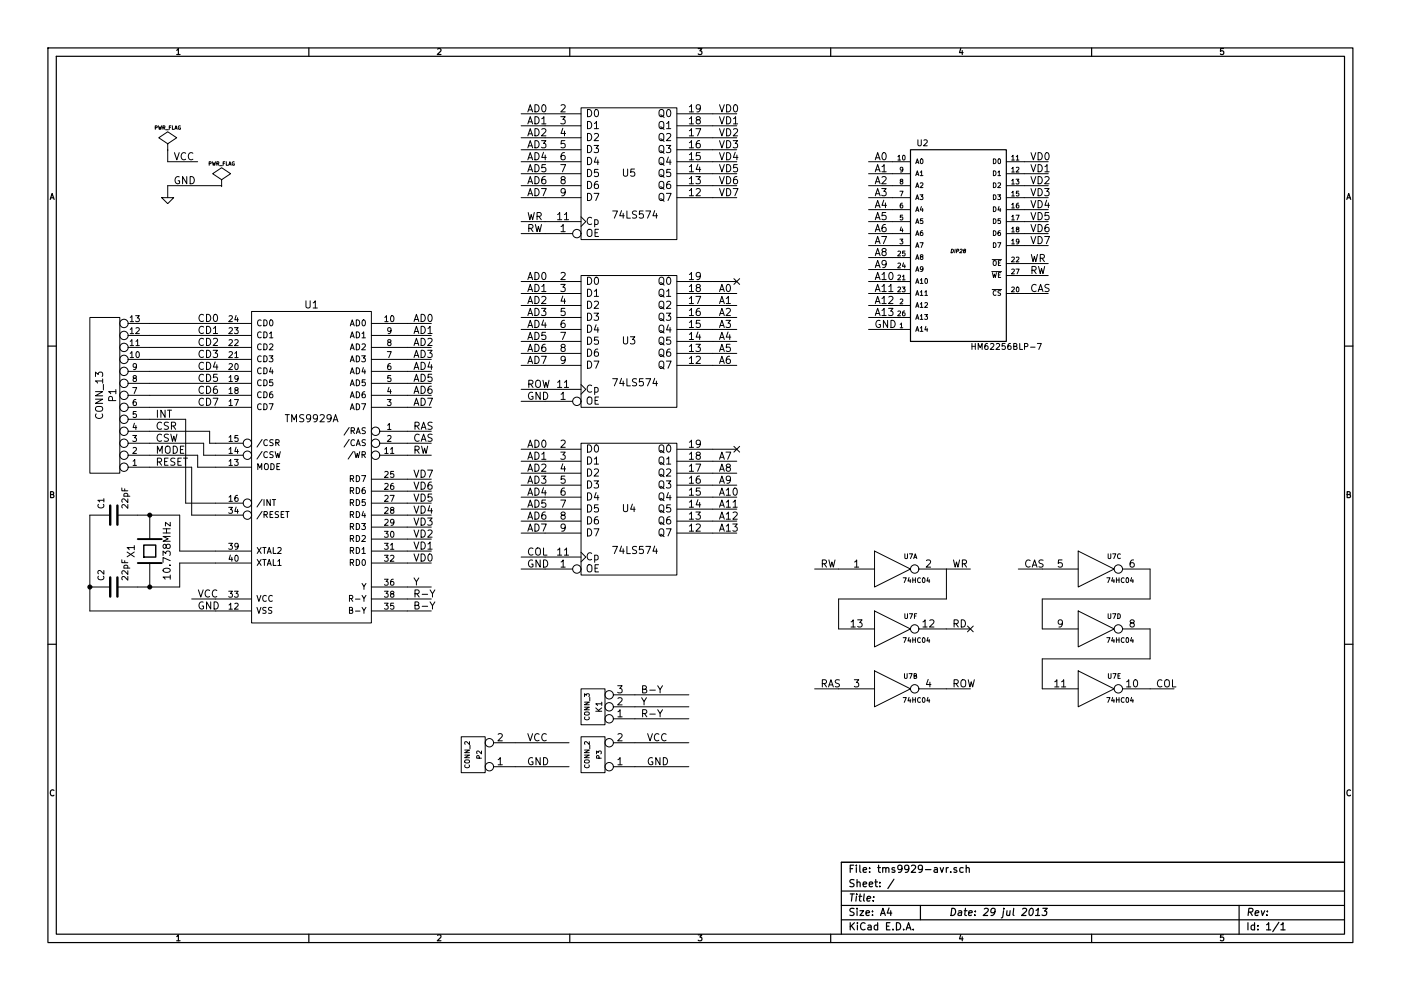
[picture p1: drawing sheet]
EESchema Schematic File Version 2
LIBS:power
LIBS:device
LIBS:transistors
LIBS:conn
LIBS:linear
LIBS:regul
LIBS:74xx
LIBS:cmos4000
LIBS:adc-dac
LIBS:memory
LIBS:xilinx
LIBS:special
LIBS:microcontrollers
LIBS:dsp
LIBS:microchip
LIBS:analog_switches
LIBS:motorola
LIBS:texas
LIBS:intel
LIBS:audio
LIBS:interface
LIBS:digital-audio
LIBS:philips
LIBS:display
LIBS:cypress
LIBS:siliconi
LIBS:opto
LIBS:atmel
LIBS:contrib
LIBS:valves
LIBS:tms9929-arduino-cache
EELAYER 27 0
EELAYER END
$Descr A4 11693 8268
encoding utf-8
Sheet 1 1
Title ""
Date "29 jul 2013"
Rev ""
Comp ""
Comment1 ""
Comment2 ""
Comment3 ""
Comment4 ""
$EndDescr
$Comp
L TMS9929A U1
U 1 1
P 2600 3800
F 0 "U1" H 2600 5050 60  0000 C CNN
F 1 "TMS9929A" H 2600 4100 60  0000 C CNN
F 2 "" H 2600 3800 60  0001 C CNN
F 3 "" H 2600 3800 60  0001 C CNN
	1    2600 3800
	1    0    0    -1  
$EndComp
$Comp
L HM62256BLP-7 U2
U 1 1
P 8000 2100
F 0 "U2" H 7700 3000 50  0000 C CNN
F 1 "HM62256BLP-7" H 8400 1300 50  0000 C CNN
F 2 "DIP28" H 8000 2100 30  0000 C CIN
F 3 "" H 8000 2100 60  0001 C CNN
	1    8000 2100
	1    0    0    -1  
$EndComp
$Comp
L 74LS574 U4
U 1 1
P 5250 4250
F 0 "U4" H 5250 4250 60  0000 C CNN
F 1 "74LS574" H 5300 3900 60  0000 C CNN
F 2 "" H 5250 4250 60  0001 C CNN
F 3 "" H 5250 4250 60  0001 C CNN
	1    5250 4250
	1    0    0    -1  
$EndComp
$Comp
L 74LS574 U3
U 1 1
P 5250 2850
F 0 "U3" H 5250 2850 60  0000 C CNN
F 1 "74LS574" H 5300 2500 60  0000 C CNN
F 2 "" H 5250 2850 60  0001 C CNN
F 3 "" H 5250 2850 60  0001 C CNN
	1    5250 2850
	1    0    0    -1  
$EndComp
$Comp
L 74LS574 U5
U 1 1
P 5250 1450
F 0 "U5" H 5250 1450 60  0000 C CNN
F 1 "74LS574" H 5300 1100 60  0000 C CNN
F 2 "" H 5250 1450 60  0001 C CNN
F 3 "" H 5250 1450 60  0001 C CNN
	1    5250 1450
	1    0    0    -1  
$EndComp
$Comp
L 74HC04 U7
U 1 1
P 7450 4750
F 0 "U7" H 7600 4850 40  0000 C CNN
F 1 "74HC04" H 7650 4650 40  0000 C CNN
F 2 "" H 7450 4750 60  0001 C CNN
F 3 "" H 7450 4750 60  0001 C CNN
	1    7450 4750
	1    0    0    -1  
$EndComp
$Comp
L 74HC04 U7
U 6 1
P 7450 5250
F 0 "U7" H 7600 5350 40  0000 C CNN
F 1 "74HC04" H 7650 5150 40  0000 C CNN
F 2 "" H 7450 5250 60  0001 C CNN
F 3 "" H 7450 5250 60  0001 C CNN
	6    7450 5250
	1    0    0    -1  
$EndComp
$Comp
L 74HC04 U7
U 2 1
P 7450 5750
F 0 "U7" H 7600 5850 40  0000 C CNN
F 1 "74HC04" H 7650 5650 40  0000 C CNN
F 2 "" H 7450 5750 60  0001 C CNN
F 3 "" H 7450 5750 60  0001 C CNN
	2    7450 5750
	1    0    0    -1  
$EndComp
$Comp
L 74HC04 U7
U 3 1
P 9150 4750
F 0 "U7" H 9300 4850 40  0000 C CNN
F 1 "74HC04" H 9350 4650 40  0000 C CNN
F 2 "" H 9150 4750 60  0001 C CNN
F 3 "" H 9150 4750 60  0001 C CNN
	3    9150 4750
	1    0    0    -1  
$EndComp
$Comp
L 74HC04 U7
U 4 1
P 9150 5250
F 0 "U7" H 9300 5350 40  0000 C CNN
F 1 "74HC04" H 9350 5150 40  0000 C CNN
F 2 "" H 9150 5250 60  0001 C CNN
F 3 "" H 9150 5250 60  0001 C CNN
	4    9150 5250
	1    0    0    -1  
$EndComp
$Comp
L 74HC04 U7
U 5 1
P 9150 5750
F 0 "U7" H 9300 5850 40  0000 C CNN
F 1 "74HC04" H 9350 5650 40  0000 C CNN
F 2 "" H 9150 5750 60  0001 C CNN
F 3 "" H 9150 5750 60  0001 C CNN
	5    9150 5750
	1    0    0    -1  
$EndComp
Wire Wire Line
	7250 1350 7450 1350
Wire Wire Line
	7450 1450 7250 1450
Wire Wire Line
	7450 1550 7250 1550
Wire Wire Line
	7450 1650 7250 1650
Wire Wire Line
	7450 1750 7250 1750
Wire Wire Line
	7450 1850 7250 1850
Wire Wire Line
	7450 1950 7250 1950
Wire Wire Line
	7450 2050 7250 2050
Wire Wire Line
	7450 2150 7250 2150
Wire Wire Line
	7450 2250 7250 2250
Wire Wire Line
	7450 2350 7250 2350
Wire Wire Line
	7450 2450 7250 2450
Wire Wire Line
	7450 2550 7250 2550
Wire Wire Line
	8550 1350 8750 1350
Wire Wire Line
	8550 1450 8750 1450
Wire Wire Line
	8550 1550 8750 1550
Wire Wire Line
	8550 1650 8750 1650
Wire Wire Line
	8550 1750 8750 1750
Wire Wire Line
	8550 1850 8750 1850
Wire Wire Line
	8550 1950 8750 1950
Wire Wire Line
	8550 2050 8750 2050
Wire Wire Line
	8550 2200 8750 2200
Wire Wire Line
	8550 2300 8750 2300
Wire Wire Line
	8550 2450 8750 2450
Text Label 7300 1350 0    60   ~ 0
A0
Text Label 7300 1450 0    60   ~ 0
A1
Text Label 7300 1550 0    60   ~ 0
A2
Text Label 7300 1650 0    60   ~ 0
A3
Text Label 7300 1750 0    60   ~ 0
A4
Text Label 7300 1850 0    60   ~ 0
A5
Text Label 7300 1950 0    60   ~ 0
A6
Text Label 7300 2050 0    60   ~ 0
A7
Text Label 7300 2150 0    60   ~ 0
A8
Text Label 7300 2250 0    60   ~ 0
A9
Text Label 7300 2350 0    60   ~ 0
A10
Text Label 7300 2450 0    60   ~ 0
A11
Text Label 7300 2550 0    60   ~ 0
A12
Text Label 7300 2650 0    60   ~ 0
A13
Text Label 8600 1350 0    60   ~ 0
VD0
Text Label 8600 1450 0    60   ~ 0
VD1
Text Label 8600 1550 0    60   ~ 0
VD2
Text Label 8600 1650 0    60   ~ 0
VD3
Text Label 8600 1750 0    60   ~ 0
VD4
Text Label 8600 1850 0    60   ~ 0
VD5
Text Label 8600 1950 0    60   ~ 0
VD6
Text Label 8600 2050 0    60   ~ 0
VD7
Wire Wire Line
	5950 3750 6150 3750
Wire Wire Line
	5950 3850 6150 3850
Wire Wire Line
	5950 3950 6150 3950
Wire Wire Line
	5950 4050 6150 4050
Wire Wire Line
	5950 4150 6150 4150
Wire Wire Line
	5950 4250 6150 4250
Wire Wire Line
	5950 4350 6150 4350
Wire Wire Line
	5950 4450 6150 4450
Wire Wire Line
	5950 2350 6150 2350
Wire Wire Line
	5950 2450 6150 2450
Wire Wire Line
	5950 2550 6150 2550
Wire Wire Line
	5950 2650 6150 2650
Wire Wire Line
	5950 2750 6150 2750
Wire Wire Line
	5950 2850 6150 2850
Wire Wire Line
	5950 2950 6150 2950
Wire Wire Line
	5950 3050 6150 3050
Wire Wire Line
	5950 950  6150 950 
Wire Wire Line
	5950 1050 6150 1050
Wire Wire Line
	5950 1150 6150 1150
Wire Wire Line
	5950 1250 6150 1250
Wire Wire Line
	5950 1350 6150 1350
Wire Wire Line
	5950 1450 6150 1450
Wire Wire Line
	5950 1550 6150 1550
Wire Wire Line
	5950 1650 6150 1650
Text Label 6000 950  0    60   ~ 0
VD0
Text Label 6000 1050 0    60   ~ 0
VD1
Text Label 6000 1150 0    60   ~ 0
VD2
Text Label 6000 1250 0    60   ~ 0
VD3
Text Label 6000 1350 0    60   ~ 0
VD4
Text Label 6000 1450 0    60   ~ 0
VD5
Text Label 6000 1550 0    60   ~ 0
VD6
Text Label 6000 1650 0    60   ~ 0
VD7
Text Label 6000 2450 0    60   ~ 0
A0
Text Label 6000 2550 0    60   ~ 0
A1
Text Label 6000 2650 0    60   ~ 0
A2
Text Label 6000 2750 0    60   ~ 0
A3
Text Label 6000 2850 0    60   ~ 0
A4
Text Label 6000 2950 0    60   ~ 0
A5
Text Label 6000 3050 0    60   ~ 0
A6
NoConn ~ 6150 2350
Text Label 6000 3850 0    60   ~ 0
A7
Text Label 6000 3950 0    60   ~ 0
A8
Text Label 6000 4050 0    60   ~ 0
A9
Text Label 6000 4150 0    60   ~ 0
A10
Text Label 6000 4250 0    60   ~ 0
A11
Text Label 6000 4350 0    60   ~ 0
A12
Text Label 6000 4450 0    60   ~ 0
A13
NoConn ~ 6150 3750
Wire Wire Line
	3400 4000 3600 4000
Wire Wire Line
	3400 4100 3600 4100
Wire Wire Line
	3400 4200 3600 4200
Wire Wire Line
	3400 4300 3600 4300
Wire Wire Line
	3400 4400 3600 4400
Wire Wire Line
	3400 4500 3600 4500
Wire Wire Line
	3400 4600 3600 4600
Wire Wire Line
	3400 4700 3600 4700
Wire Wire Line
	3400 2700 3600 2700
Wire Wire Line
	3400 2800 3600 2800
Wire Wire Line
	3400 2900 3600 2900
Wire Wire Line
	3400 3000 3600 3000
Wire Wire Line
	3400 3100 3600 3100
Wire Wire Line
	3400 3200 3600 3200
Wire Wire Line
	3400 3300 3600 3300
Wire Wire Line
	3400 3400 3600 3400
Text Label 3450 2700 0    60   ~ 0
AD0
Text Label 3450 2800 0    60   ~ 0
AD1
Text Label 3450 2900 0    60   ~ 0
AD2
Text Label 3450 3000 0    60   ~ 0
AD3
Text Label 3450 3100 0    60   ~ 0
AD4
Text Label 3450 3200 0    60   ~ 0
AD5
Text Label 3450 3300 0    60   ~ 0
AD6
Text Label 3450 3400 0    60   ~ 0
AD7
Text Label 3450 4000 0    60   ~ 0
VD7
Text Label 3450 4100 0    60   ~ 0
VD6
Text Label 3450 4200 0    60   ~ 0
VD5
Text Label 3450 4300 0    60   ~ 0
VD4
Text Label 3450 4400 0    60   ~ 0
VD3
Text Label 3450 4500 0    60   ~ 0
VD2
Text Label 3450 4600 0    60   ~ 0
VD1
Text Label 3450 4700 0    60   ~ 0
VD0
Wire Wire Line
	3400 3600 3600 3600
Wire Wire Line
	3400 3700 3600 3700
Wire Wire Line
	3400 3800 3600 3800
Text Label 3450 3600 0    60   ~ 0
RAS
Text Label 3450 3700 0    60   ~ 0
CAS
Text Label 3450 3800 0    60   ~ 0
RW
Wire Wire Line
	4550 950  4350 950 
Wire Wire Line
	4550 1050 4350 1050
Wire Wire Line
	4550 1150 4350 1150
Wire Wire Line
	4550 1250 4350 1250
Wire Wire Line
	4550 1350 4350 1350
Wire Wire Line
	4550 1450 4350 1450
Wire Wire Line
	4550 1550 4350 1550
Wire Wire Line
	4550 1650 4350 1650
Wire Wire Line
	4550 2350 4350 2350
Wire Wire Line
	4550 2450 4350 2450
Wire Wire Line
	4550 2550 4350 2550
Wire Wire Line
	4550 2650 4350 2650
Wire Wire Line
	4550 2750 4350 2750
Wire Wire Line
	4550 2850 4350 2850
Wire Wire Line
	4550 2950 4350 2950
Wire Wire Line
	4550 3050 4350 3050
Wire Wire Line
	4550 3750 4350 3750
Wire Wire Line
	4550 3850 4350 3850
Wire Wire Line
	4550 3950 4350 3950
Wire Wire Line
	4550 4050 4350 4050
Wire Wire Line
	4550 4150 4350 4150
Wire Wire Line
	4550 4250 4350 4250
Wire Wire Line
	4550 4350 4350 4350
Wire Wire Line
	4550 4450 4350 4450
Text Label 4400 950  0    60   ~ 0
AD0
Text Label 4400 1050 0    60   ~ 0
AD1
Text Label 4400 1150 0    60   ~ 0
AD2
Text Label 4400 1250 0    60   ~ 0
AD3
Text Label 4400 1350 0    60   ~ 0
AD4
Text Label 4400 1450 0    60   ~ 0
AD5
Text Label 4400 1550 0    60   ~ 0
AD6
Text Label 4400 1650 0    60   ~ 0
AD7
Text Label 4400 2350 0    60   ~ 0
AD0
Text Label 4400 2450 0    60   ~ 0
AD1
Text Label 4400 2550 0    60   ~ 0
AD2
Text Label 4400 2650 0    60   ~ 0
AD3
Text Label 4400 2750 0    60   ~ 0
AD4
Text Label 4400 2850 0    60   ~ 0
AD5
Text Label 4400 2950 0    60   ~ 0
AD6
Text Label 4400 3050 0    60   ~ 0
AD7
Text Label 4400 3750 0    60   ~ 0
AD0
Text Label 4400 3850 0    60   ~ 0
AD1
Text Label 4400 3950 0    60   ~ 0
AD2
Text Label 4400 4050 0    60   ~ 0
AD3
Text Label 4400 4150 0    60   ~ 0
AD4
Text Label 4400 4250 0    60   ~ 0
AD5
Text Label 4400 4350 0    60   ~ 0
AD6
Text Label 4400 4450 0    60   ~ 0
AD7
Wire Wire Line
	4550 3350 4350 3350
Wire Wire Line
	4550 4750 4350 4750
Text Label 4400 3350 0    60   ~ 0
GND
Text Label 4400 4750 0    60   ~ 0
GND
Wire Wire Line
	750  5100 1800 5100
Text Label 1650 5100 0    60   ~ 0
GND
Wire Wire Line
	1800 5000 1600 5000
Text Label 1650 5000 0    60   ~ 0
VCC
Wire Wire Line
	7900 4750 7900 5000
Wire Wire Line
	7900 5000 7000 5000
Wire Wire Line
	7000 5000 7000 5250
Wire Wire Line
	7900 4750 8100 4750
Wire Wire Line
	7000 4750 6800 4750
Wire Wire Line
	7900 5250 8100 5250
Wire Wire Line
	7900 5750 8100 5750
Wire Wire Line
	7000 5750 6800 5750
Wire Wire Line
	9600 4750 9600 5000
Wire Wire Line
	9600 5000 8700 5000
Wire Wire Line
	8700 5000 8700 5250
Wire Wire Line
	9600 5250 9600 5500
Wire Wire Line
	9600 5500 8700 5500
Wire Wire Line
	8700 5500 8700 5750
Wire Wire Line
	8700 4750 8500 4750
Wire Wire Line
	9600 5750 9800 5750
Text Label 8550 4750 0    60   ~ 0
CAS
Text Label 9650 5750 0    60   ~ 0
COL
Text Label 6850 4750 0    60   ~ 0
RW
Text Label 7950 4750 0    60   ~ 0
WR
Text Label 7950 5250 0    60   ~ 0
RD
Text Label 6850 5750 0    60   ~ 0
RAS
Text Label 7950 5750 0    60   ~ 0
ROW
Wire Wire Line
	4550 1850 4350 1850
Wire Wire Line
	4550 1950 4350 1950
Wire Wire Line
	4550 3250 4350 3250
Wire Wire Line
	4550 4650 4350 4650
Text Label 4400 1850 0    60   ~ 0
WR
Text Label 4400 1950 0    60   ~ 0
RW
Text Label 4400 3250 0    60   ~ 0
ROW
Text Label 4400 4650 0    60   ~ 0
COL
Text Label 8600 2200 0    60   ~ 0
WR
Text Label 8600 2300 0    60   ~ 0
RW
Text Label 8600 2450 0    60   ~ 0
CAS
$Comp
L C C2
U 1 1
P 950 4900
F 0 "C2" H 1000 5000 50  0000 L CNN
F 1 "22pF" H 1000 4800 50  0000 L CNN
F 2 "" H 950 4900 60  0001 C CNN
F 3 "" H 950 4900 60  0001 C CNN
	1    950  4900
	0    -1   -1   0   
$EndComp
$Comp
L C C1
U 1 1
P 950 4300
F 0 "C1" H 1000 4400 50  0000 L CNN
F 1 "22pF" H 1000 4200 50  0000 L CNN
F 2 "" H 950 4300 60  0001 C CNN
F 3 "" H 950 4300 60  0001 C CNN
	1    950  4300
	0    -1   -1   0   
$EndComp
$Comp
L CRYSTAL X1
U 1 1
P 1250 4600
F 0 "X1" H 1250 4750 60  0000 C CNN
F 1 "10.738MHz" H 1250 4450 60  0000 C CNN
F 2 "" H 1250 4600 60  0001 C CNN
F 3 "" H 1250 4600 60  0001 C CNN
	1    1250 4600
	0    -1   -1   0   
$EndComp
Wire Wire Line
	3400 4900 3600 4900
Wire Wire Line
	3400 5000 3600 5000
Wire Wire Line
	3400 5100 3600 5100
Text Label 3450 4900 0    60   ~ 0
Y
Text Label 3450 5000 0    60   ~ 0
R-Y
Text Label 3450 5100 0    60   ~ 0
B-Y
$Comp
L CONN_13 P1
U 1 1
P 900 3300
F 0 "P1" V 860 3300 60  0000 C CNN
F 1 "CONN_13" V 970 3300 60  0000 C CNN
F 2 "" H 900 3300 60  0001 C CNN
F 3 "" H 900 3300 60  0001 C CNN
	1    900  3300
	-1   0    0    1   
$EndComp
Wire Wire Line
	1250 2700 1800 2700
Wire Wire Line
	1250 2800 1800 2800
Wire Wire Line
	1250 2900 1800 2900
Wire Wire Line
	1250 3000 1800 3000
Wire Wire Line
	1250 3100 1800 3100
Wire Wire Line
	1250 3200 1800 3200
Wire Wire Line
	1250 3300 1800 3300
Wire Wire Line
	1250 3400 1800 3400
Text Label 1650 2700 0    60   ~ 0
CD0
Text Label 1650 2800 0    60   ~ 0
CD1
Text Label 1650 2900 0    60   ~ 0
CD2
Text Label 1650 3000 0    60   ~ 0
CD3
Text Label 1650 3100 0    60   ~ 0
CD4
Text Label 1650 3200 0    60   ~ 0
CD5
Text Label 1650 3300 0    60   ~ 0
CD6
Text Label 1650 3400 0    60   ~ 0
CD7
Wire Wire Line
	1800 4300 1600 4300
Wire Wire Line
	1600 4300 1600 3900
Wire Wire Line
	1800 4700 1500 4700
Wire Wire Line
	1500 4700 1500 4900
Wire Wire Line
	1500 4900 1150 4900
Connection ~ 1250 4900
Wire Wire Line
	1800 4600 1500 4600
Wire Wire Line
	1500 4600 1500 4300
Wire Wire Line
	1500 4300 1150 4300
Connection ~ 1250 4300
Wire Wire Line
	750  4300 750  5100
Connection ~ 750  4900
Wire Wire Line
	1600 3900 1250 3900
Text Label 1300 3600 0    60   ~ 0
CSR
Text Label 1300 3700 0    60   ~ 0
CSW
Text Label 1300 3800 0    60   ~ 0
MODE
Text Label 1300 3500 0    60   ~ 0
INT
Text Label 1300 3900 0    60   ~ 0
RESET
Wire Wire Line
	1400 1250 1400 1350
Wire Wire Line
	1400 1350 1650 1350
Text Label 1450 1350 0    60   ~ 0
VCC
$Comp
L GND #PWR01
U 1 1
P 1400 1650
F 0 "#PWR01" H 1400 1650 30  0001 C CNN
F 1 "GND" H 1400 1580 30  0001 C CNN
F 2 "" H 1400 1650 60  0001 C CNN
F 3 "" H 1400 1650 60  0001 C CNN
	1    1400 1650
	1    0    0    -1  
$EndComp
Wire Wire Line
	1400 1650 1400 1550
Wire Wire Line
	1400 1550 1850 1550
Text Label 1450 1550 0    60   ~ 0
GND
NoConn ~ 8100 5250
$Comp
L CONN_3 K1
U 1 1
P 4950 5900
F 0 "K1" V 4900 5900 50  0000 C CNN
F 1 "CONN_3" V 5000 5900 40  0000 C CNN
F 2 "" H 4950 5900 60  0001 C CNN
F 3 "" H 4950 5900 60  0001 C CNN
	1    4950 5900
	-1   0    0    1   
$EndComp
Wire Wire Line
	5300 6000 5750 6000
Wire Wire Line
	5300 5900 5750 5900
Wire Wire Line
	5300 5800 5750 5800
Text Label 5350 5800 0    60   ~ 0
B-Y
Text Label 5350 5900 0    60   ~ 0
Y
Text Label 5350 6000 0    60   ~ 0
R-Y
$Comp
L PWR_FLAG #FLG02
U 1 1
P 1400 1250
F 0 "#FLG02" H 1400 1345 30  0001 C CNN
F 1 "PWR_FLAG" H 1400 1430 30  0000 C CNN
F 2 "" H 1400 1250 60  0001 C CNN
F 3 "" H 1400 1250 60  0001 C CNN
	1    1400 1250
	1    0    0    -1  
$EndComp
$Comp
L PWR_FLAG #FLG03
U 1 1
P 1850 1550
F 0 "#FLG03" H 1850 1645 30  0001 C CNN
F 1 "PWR_FLAG" H 1850 1730 30  0000 C CNN
F 2 "" H 1850 1550 60  0001 C CNN
F 3 "" H 1850 1550 60  0001 C CNN
	1    1850 1550
	1    0    0    -1  
$EndComp
Text Label 7300 2750 0    60   ~ 0
GND
Wire Wire Line
	7250 2750 7450 2750
Wire Wire Line
	7450 2650 7250 2650
Wire Wire Line
	1250 3800 1650 3800
Wire Wire Line
	1650 3800 1650 3900
Wire Wire Line
	1650 3900 1800 3900
Wire Wire Line
	1250 3700 1700 3700
Wire Wire Line
	1700 3700 1700 3800
Wire Wire Line
	1700 3800 1800 3800
Wire Wire Line
	1250 3600 1750 3600
Wire Wire Line
	1750 3600 1750 3700
Wire Wire Line
	1750 3700 1800 3700
Wire Wire Line
	1250 3500 1550 3500
Wire Wire Line
	1550 3500 1550 4200
Wire Wire Line
	1550 4200 1800 4200
$Comp
L CONN_2 P3
U 1 1
P 4950 6300
F 0 "P3" V 4900 6300 40  0000 C CNN
F 1 "CONN_2" V 5000 6300 40  0000 C CNN
F 2 "~" H 4950 6300 60  0000 C CNN
F 3 "~" H 4950 6300 60  0000 C CNN
	1    4950 6300
	-1   0    0    1   
$EndComp
$Comp
L CONN_2 P2
U 1 1
P 3950 6300
F 0 "P2" V 3900 6300 40  0000 C CNN
F 1 "CONN_2" V 4000 6300 40  0000 C CNN
F 2 "~" H 3950 6300 60  0000 C CNN
F 3 "~" H 3950 6300 60  0000 C CNN
	1    3950 6300
	-1   0    0    1   
$EndComp
Wire Wire Line
	5300 6200 5750 6200
Wire Wire Line
	5300 6400 5750 6400
Wire Wire Line
	4300 6200 4750 6200
Wire Wire Line
	4300 6400 4750 6400
Text Label 4400 6200 0    60   ~ 0
VCC
Text Label 4400 6400 0    60   ~ 0
GND
Text Label 5400 6200 0    60   ~ 0
VCC
Text Label 5400 6400 0    60   ~ 0
GND
$EndSCHEMATC
